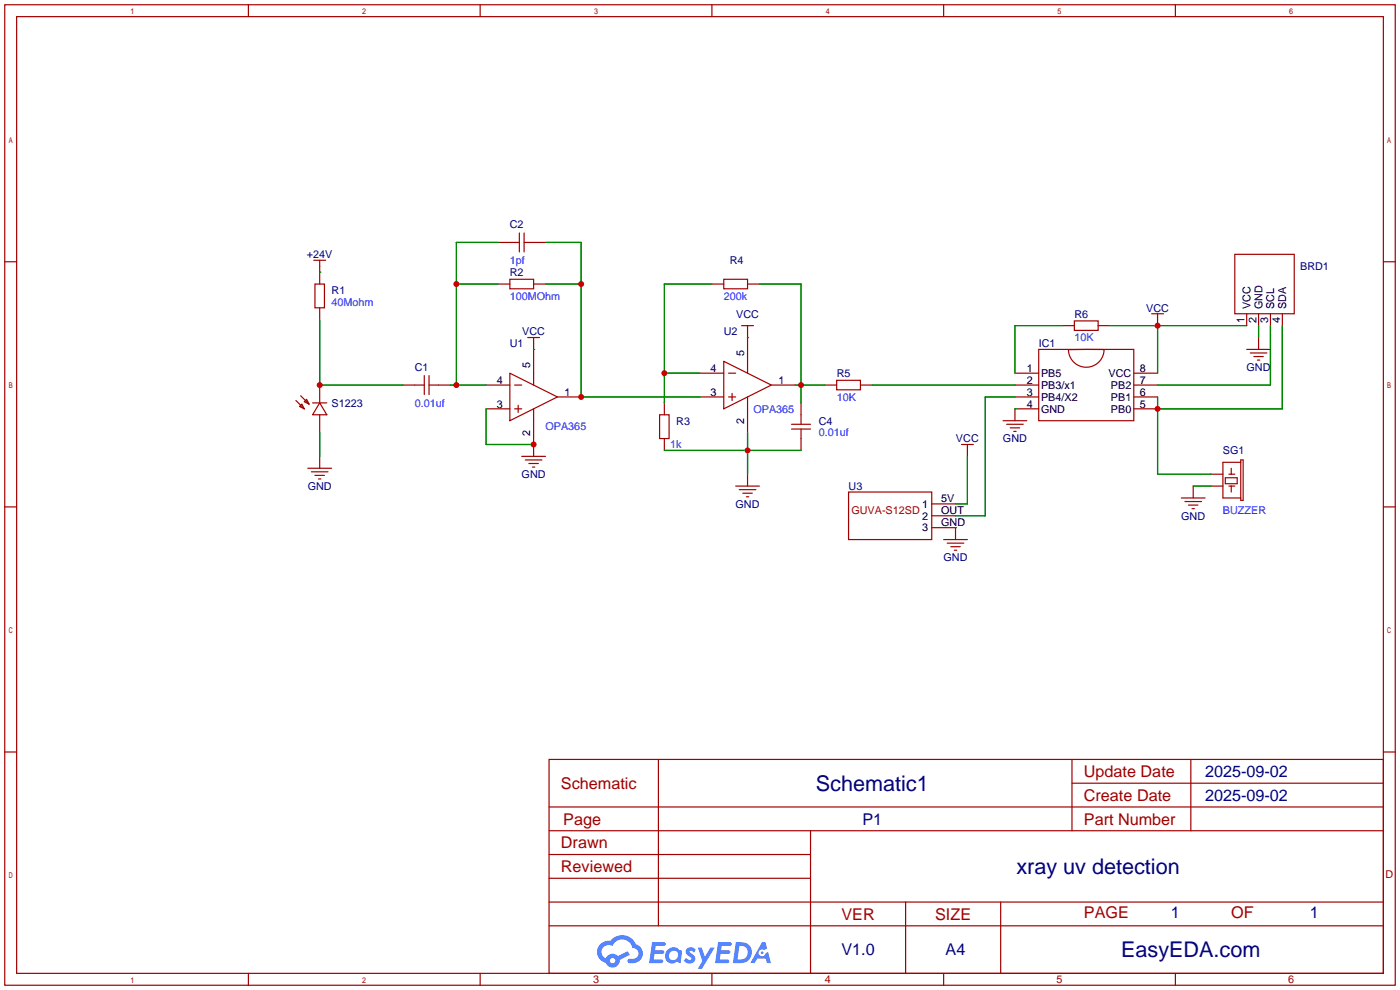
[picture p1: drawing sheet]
<svg xmlns="http://www.w3.org/2000/svg" width="299mm" height="212mm" viewBox="0 0 299 212" stroke-linecap="round" stroke-linejoin="round" font-family="sans-serif">
<g fill="none" stroke="#a10000" stroke-width=".25">
<path d="M1 1h297.2v209.6h-297.2zM3.6 3.6h292.1v204.4h-292.1zM53.1 1v2.6M102.6 1v2.6M152.1 1v2.6M201.7 1v2.6M251.2 1v2.6M1 55.9h2.6M295.7 55.9h2.5M1 108.3h2.6M295.7 108.3h2.5M1 160.7h2.6"/>
<path d="M117.3 162.3h178.4v45.7h-178.4zM117.3 177.5h178.4M117.3 172.5h178.4M140.7 162.3v35.6M173.2 177.5v30.5M229.1 162.3v15.2M229.1 167.4h66.6M254.5 162.3v15.2M295.7 160.7h2.5M117.3 182.6h55.9M117.3 197.9h178.4M117.3 192.8h178.4"/>
<path d="M117.3 187.7h55.9M193.5 192.8v15.2M213.9 192.8v15.2M53.1 208v2.6M102.6 208v2.6M152.1 208v2.6M201.7 208v2.6M251.2 208v2.6"/>
</g>
<g fill="#5487ff">
<path d="M146.9 202.7a1.3 1.3 0 0 1 1.8 .3l-.4 .6a.54 .54 0 0 0-.9-.2l.1 .2a1.34 1.34 0 0 1 1 1.8 1.47 1.47 0 0 1-2.4-.1l.5-.6 .8 .5a.31 .31 0 0 0 .4-.3 .31 .31 0 0 0-.3-.4 1.12 1.12 0 0 1-.6-1.8z"/>
<path d="M149.1 202.5h.9l.6 2 1.2-2h.9l-2.7 4.6h-.9l1-1.7z"/>
<path d="M139.4 201.4h1.6a1.31 1.31 0 0 1 1.2 .2 .4 .4 0 0 1-.3 .5l-1.8 .1-.1 .9h1.6a.4 .4 0 0 1 .4 .4 .4 .4 0 0 1-.4 .4h-1.7l-.2 1.2h1.4a.46 .46 0 0 1 .5 0 .46 .46 0 0 1 .1 .5l-.3 .2h-2.7z"/>
<path d="M153.5 201.4h1.6a1.32 1.32 0 0 1 1.2 .2 .39 .39 0 0 1-.3 .5l-1.8 .1-.1 .9h1.7a.4 .4 0 0 1 .3 .4 .4 .4 0 0 1-.4 .4h-1.7l-.2 1.2h1.4a.46 .46 0 0 1 .5 0 .46 .46 0 0 1 .1 .5l-.3 .2h-2.7z"/>
<path d="M162.9 201.4h.7l.4 1.3-.7 .4a.75 .75 0 0 0-1.1 .3 .75 .75 0 0 0 .5 1 .75 .75 0 0 0 .9-.7l.5-.2 .7 2.3h-.9l-.2-.9h-1.9l-.5 .9h-.9z"/>
<path d="M157.3 201.4l-.7 4.4h1.5a2.27 2.27 0 0 0 2.6-2.2 2.27 2.27 0 0 0-2.7-2.2zM158 202.1a1.5 1.5 0 0 1 1.8 1.6 1.5 1.5 0 0 1-1.9 1.4h-.3z"/>
<path d="M142.7 203a1.6 1.6 0 0 0-.3 2.3 1.6 1.6 0 0 0 2.3 .2l.8 .3 .3-2.4-.2-.3-.4-.1a1.58 1.58 0 0 0-2.5 0zM143.3 203.5a.98 .98 0 0 1 1.6 .4 .98 .98 0 0 1-1.1 1.3 .94 .94 0 0 1-.8-.7 .94 .94 0 0 1 .3-1z"/>
<path d="M128.3 201.8a2.37 2.37 0 0 0 1.2 4 1.54 1.54 0 0 0 1.7 1 1.54 1.54 0 0 0 1.3-1.6l2.1-1.1-.5-.8-2 1a1.57 1.57 0 0 0-2.6 .5 1.5 1.5 0 0 1-.8-2.1 1.5 1.5 0 0 1 2.2-.5 2.23 2.23 0 0 1 2.3-1.4 2.23 2.23 0 0 1 2 1.8 1.16 1.16 0 0 1 1.2 1.1 1.16 1.16 0 0 1-1.1 1.2h-.6a.47 .47 0 0 0-.6 .4 .47 .47 0 0 0 .4 .5 2.17 2.17 0 0 0 2.5-.9 2.17 2.17 0 0 0-.3-2.7l-.8-.4a3.2 3.2 0 0 0-5.5-.7l-1.1 .1zM130.4 205.3a.58 .58 0 0 1 1.1 0 .58 .58 0 0 1-1.1 0z"/>
<circle cx="162.9" cy="203.6" r=".28"/>
</g>
<g fill="none" stroke="#a10000" stroke-width=".25">
<path d="M67.1 55.6h2.5M68.3 55.6v5.1M106.4 51.8h4.6M109 59.7h5v2h-5zM111 49.8v4M112 51.8h4.6M112 49.8v4M154.7 59.7h5.1v2h-5.1zM263.9 54.4h12.7v12.7h-12.7zM67.3 60.7h2v5.1h-2zM68.3 65.8v2.5M106.4 60.7h2.6"/>
<path d="M109 79.8l10.1 5-10.1 5.1zM112.8 72.1h2.5M114 72.1v10.2M114 60.7h2.6M149.6 79.8h5.1M152.1 60.7h2.6M154.7 77.2l10.1 5.1-10.1 5.1zM155.7 79.8h1.5M158.5 69.6h2.5M159.8 69.6v10.2M159.8 60.7h2.5M216.9 79.8h5.1"/>
<path d="M222 74.7h20.3v15.2h-20.3zM227.1 69.6h2.5M228.3 74.7h7.7a3.8 3.8 0 0 1-3.8 3.8 3.8 3.8 0 0 1-3.9-3.8zM229.6 68.6h5.1v2h-5.1zM234.7 69.6h2.5M242.3 79.8h5.1M246.1 67.1h2.6M247.4 67.1v2.5M266.4 67.1v2.5M266.4 74.7h5.1M267.2 75.4h3.6M268 76.2h2"/>
<path d="M268.7 77h.5M269 67.1v2.5M269 72.1v2.6M271.5 67.1v2.5M274.1 67.1v2.5M63.2 85.6l1.8 1.8M64 86.9l.5-.5 .5 1zM64.3 84.6l1.7 1.8M65.5 85.3l.5 1.1-1-.5zM66.8 86.1h3M68.3 86.1l1.5 2.5h-3zM68.3 82.3v3.8"/>
<path d="M68.3 88.6v3.9M68.3 97.5v2.6M86.1 82.3h4.6M90.7 80.3v4M91.7 82.3h4.6M91.7 80.3v4M103.9 82.3h5.1M103.9 87.4h5.1M110 82.3h1.5M110 87.4h1.5M110.7 86.6v1.5M111.5 97.5h5.1"/>
<path d="M112.3 98.3h3.5M113 99.1h2.1M113.8 99.8h.5M114 87.4v10.1M119.1 84.8h5.1M141 88.6h2v5.1h-2zM142 86.1v2.5M142 93.7v2.6M149.6 84.8h5.1M155.7 84.8h1.5M156.5 84.1v1.5M159.8 84.8v7.7"/>
<path d="M164.8 82.3h5.1M169.2 90.7h4M169.2 91.7h4M171.2 86.1v4.6M171.2 91.7v4.6M176.3 82.3h2.5M178.8 81.3h5.1v2h-5.1zM183.9 82.3h2.5M205.5 95h2.5M206.8 95v2.5M214.4 89.9h5.1M215.1 90.7h3.6"/>
<path d="M215.9 91.4h2M216.7 92.2h.5M216.9 82.3h5.1M216.9 84.8h5.1M222 87.4h-5.1v2.5M242.3 82.3h5.1M242.3 87.4h5.1M242.3 84.8h5.1M265.2 98.3h.5v8.6h-.5zM265.2 98.8h-3.8v7.6h3.8M65.8 100.1h5.1M66.5 100.8h3.6"/>
<path d="M67.3 101.6h2M68.1 102.4h.5M157.2 103.9h5.1M158 104.6h3.5M158.7 105.4h2.1M159.5 106.2h.5M159.8 101.3v2.6M181.4 105.2h17.7v10.1h-17.7zM199.1 107.7h5.1M199.1 110.2h5.1M199.1 112.8h5.1v2.5M201.7 115.3h5.1"/>
<path d="M202.4 116.1h3.6M203.2 116.8h2M204 117.6h.5M252.5 106.4h5.1M253.2 107.2h3.6M254 107.9h2M254.8 108.7h.5M255 103.9v2.5M258.8 103.9h2.6M258.8 101.3h2.6M261.9 102.1h2.5v1.3h-2.5zM262.6 103.9h1.3"/>
<path d="M262.6 101.3h1.3M263.1 100.1v1.2M263.1 103.9v1.3"/>
</g>
<g fill="none" stroke="#008700" stroke-width=".25">
<path d="M68.3 58.2h.1M106.4 51.8h-8.9v30.5M116.6 51.8h7.6v33h25.4M68.3 68.3v14h17.8M97.5 60.7h8.9M114 74.7h.1M116.6 60.7h7.6M142 79.8h7.6M152.1 60.7h-10.1v25.4M159.8 72.1h.1M162.3 60.7h8.9v25.4M227.1 69.6h-10.2v10.2"/>
<path d="M237.2 69.6h29.2M247.4 69.6v10.2M269 69.6v2.5M271.5 69.6v12.7h-24.1M274.1 69.6v17.8h-26.7M68.3 92.5v5M96.3 82.3h7.6M103.9 87.4v7.6h10.1M142 96.3h29.2M159.8 92.5v8.8M169.9 82.3h6.4M186.4 82.3h30.5"/>
<path d="M206.8 97.5v10.2h-2.6M216.9 87.4h.1M216.9 84.8h-6.3v25.4h-6.4M247.4 84.8v16.5h11.4M204.2 112.8h.1M255 103.9h3.8"/>
</g>
<g fill="#c00">
<circle cx="68.3" cy="82.3" r=".63"/>
<circle cx="97.5" cy="60.7" r=".63"/>
<circle cx="97.5" cy="82.3" r=".63"/>
<circle cx="159.8" cy="96.3" r=".63"/>
<circle cx="114" cy="95" r=".63"/>
<circle cx="124.2" cy="60.7" r=".63"/>
<circle cx="124.2" cy="84.8" r=".63"/>
<circle cx="142" cy="79.8" r=".63"/>
<circle cx="171.2" cy="82.3" r=".63"/>
<circle cx="247.4" cy="69.6" r=".63"/>
<circle cx="247.4" cy="87.4" r=".63"/>
</g>
<g font-size="4.6" fill="#000080">
<text x="174.4" y="169">Schematic1</text>
<text x="217.2" y="186.8">xray uv detection</text>
<text x="239.6" y="204.6">EasyEDA.com</text>
</g>
<g font-size="3.5" fill="#a00000">
<text x="231.6" y="166.1">Update Date</text>
<text x="119.9" y="168.6">Schematic</text>
<text x="231.6" y="171.1">Create Date</text>
<text x="120.4" y="176.2">Page</text>
<text x="231.6" y="176.2">Part Number</text>
<text x="119.9" y="181.3">Drawn</text>
<text x="119.9" y="186.4">Reviewed</text>
<text x="179.8" y="196.5">VER</text>
<text x="199.9" y="196.5">SIZE</text>
<text x="231.6" y="196.3">PAGE</text>
<text x="263.1" y="196.3">OF</text>
</g>
<g font-size="3.5" fill="#000080">
<text x="257.6" y="166.1">2025-09-02</text>
<text x="257.6" y="171.1">2025-09-02</text>
<text x="184.3" y="176.2">P1</text>
<text x="250.2" y="196.3">1</text>
<text x="280" y="196.3">1</text>
<text x="179.8" y="204.2">V1.0</text>
<text x="202.1" y="204.2">A4</text>
</g>
<g font-size="2.3" fill="#000080">
<text x="109" y="48.8">C2</text>
<text x="65.6" y="55.2">+24V</text>
<text x="109" y="59">R2</text>
<text x="156" y="56.4">R4</text>
<text x="277.9" y="57.7">BRD1</text>
<text x="70.9" y="62.8">R1</text>
<text x="111.6" y="71.7">VCC</text>
<text x="154.7" y="71.7">U2</text>
<text x="157.3" y="67.9">VCC</text>
<text x="229.6" y="67.9">R6</text>
<text x="245" y="66.6">VCC</text>
<text x="109" y="74.2">U1</text>
<text x="222" y="74.2">IC1</text>
<text x="88.6" y="79.3">C1</text>
<text x="178.8" y="80.6">R5</text>
<text x="266.4" y="79.3">GND</text>
<text x="70.9" y="86.9">S1223</text>
<text x="144.5" y="90.7">R3</text>
<text x="175" y="90.7">C4</text>
<text x="204.3" y="94.5">VCC</text>
<text x="214.4" y="94.5">GND</text>
<text x="261.4" y="97.1">SG1</text>
<text x="65.8" y="104.7">GND</text>
<text x="111.5" y="102.2">GND</text>
<text x="181.4" y="104.7">U3</text>
<text x="157.2" y="108.5">GND</text>
<text x="252.5" y="111">GND</text>
<text x="201.7" y="119.9">GND</text>
</g>
<g font-size="2.3" fill="#00f">
<text x="109" y="56.4">1pf</text>
<text x="70.9" y="65.3">40Mohm</text>
<text x="109" y="64.1">100MOhm</text>
<text x="154.7" y="64.1">200k</text>
<text x="229.6" y="72.9">10K</text>
<text x="88.6" y="86.9">0.01uf</text>
<text x="161" y="88.2">OPA365</text>
<text x="178.8" y="85.6">10K</text>
<text x="116.6" y="92">OPA365</text>
<text x="143.3" y="95.8">1k</text>
<text x="175" y="93.3">0.01uf</text>
<text x="261.4" y="109.8">BUZZER</text>
</g>
<g font-size="2.3">
<text x="266" y="69" transform="rotate(-90 266 69)">1</text>
<text x="267.3" y="66" transform="rotate(-90 267.3 66)">VCC</text>
<text x="268.5" y="69" transform="rotate(-90 268.5 69)">2</text>
<text x="269.8" y="66" transform="rotate(-90 269.8 66)">GND</text>
<text x="271.1" y="69" transform="rotate(-90 271.1 69)">3</text>
<text x="272.3" y="66" transform="rotate(-90 272.3 66)">SCL</text>
<text x="273.6" y="69" transform="rotate(-90 273.6 69)">4</text>
<text x="274.9" y="66" transform="rotate(-90 274.9 66)">SDA</text>
<text x="159" y="76.2" transform="rotate(-90 159 76.2)">5</text>
<text x="106.2" y="82.1">4</text>
<text x="113.3" y="78.7" transform="rotate(-90 113.3 78.7)">5</text>
<text x="151.9" y="79.5">4</text>
<text x="166.4" y="82.1">1</text>
<text x="219.4" y="79.5">1</text>
<text x="219.4" y="82.1">2</text>
<text x="222.5" y="80.5">PB5</text>
<text x="222.5" y="83.1">PB3/x1</text>
<text x="236.9" y="80.5">VCC</text>
<text x="237.4" y="83.1">PB2</text>
<text x="243.6" y="82.1">7</text>
<text x="243.6" y="79.5">8</text>
<text x="106.2" y="87.1">3</text>
<text x="120.6" y="84.6">1</text>
<text x="151.9" y="84.6">3</text>
<text x="219.4" y="84.6">3</text>
<text x="219.4" y="87.1">4</text>
<text x="222.5" y="85.6">PB4/X2</text>
<text x="222.5" y="88.2">GND</text>
<text x="237.4" y="88.2">PB0</text>
<text x="237.4" y="85.6">PB1</text>
<text x="243.6" y="87.1">5</text>
<text x="243.6" y="84.6">6</text>
<text x="113.3" y="93.2" transform="rotate(-90 113.3 93.2)">2</text>
<text x="159" y="90.7" transform="rotate(-90 159 90.7)">2</text>
<text x="201.2" y="107.2">5V</text>
<text x="197.1" y="108.5">1</text>
<text x="197.1" y="111">2</text>
<text x="197.1" y="113.6">3</text>
<text x="201.2" y="109.8">OUT</text>
<text x="201.2" y="112.3">GND</text>
</g>
<g font-size="2.3" fill="#a00000">
<text x="182" y="109.8">GUVA-S12SD</text>
<text x="296.1" y="187.7">D</text>
<text x="126.7" y="210.1">3</text>
<text x="176.3" y="210.1">4</text>
<text x="225.8" y="210.1">5</text>
<text x="275.3" y="210.1">6</text>
</g>
</svg>
